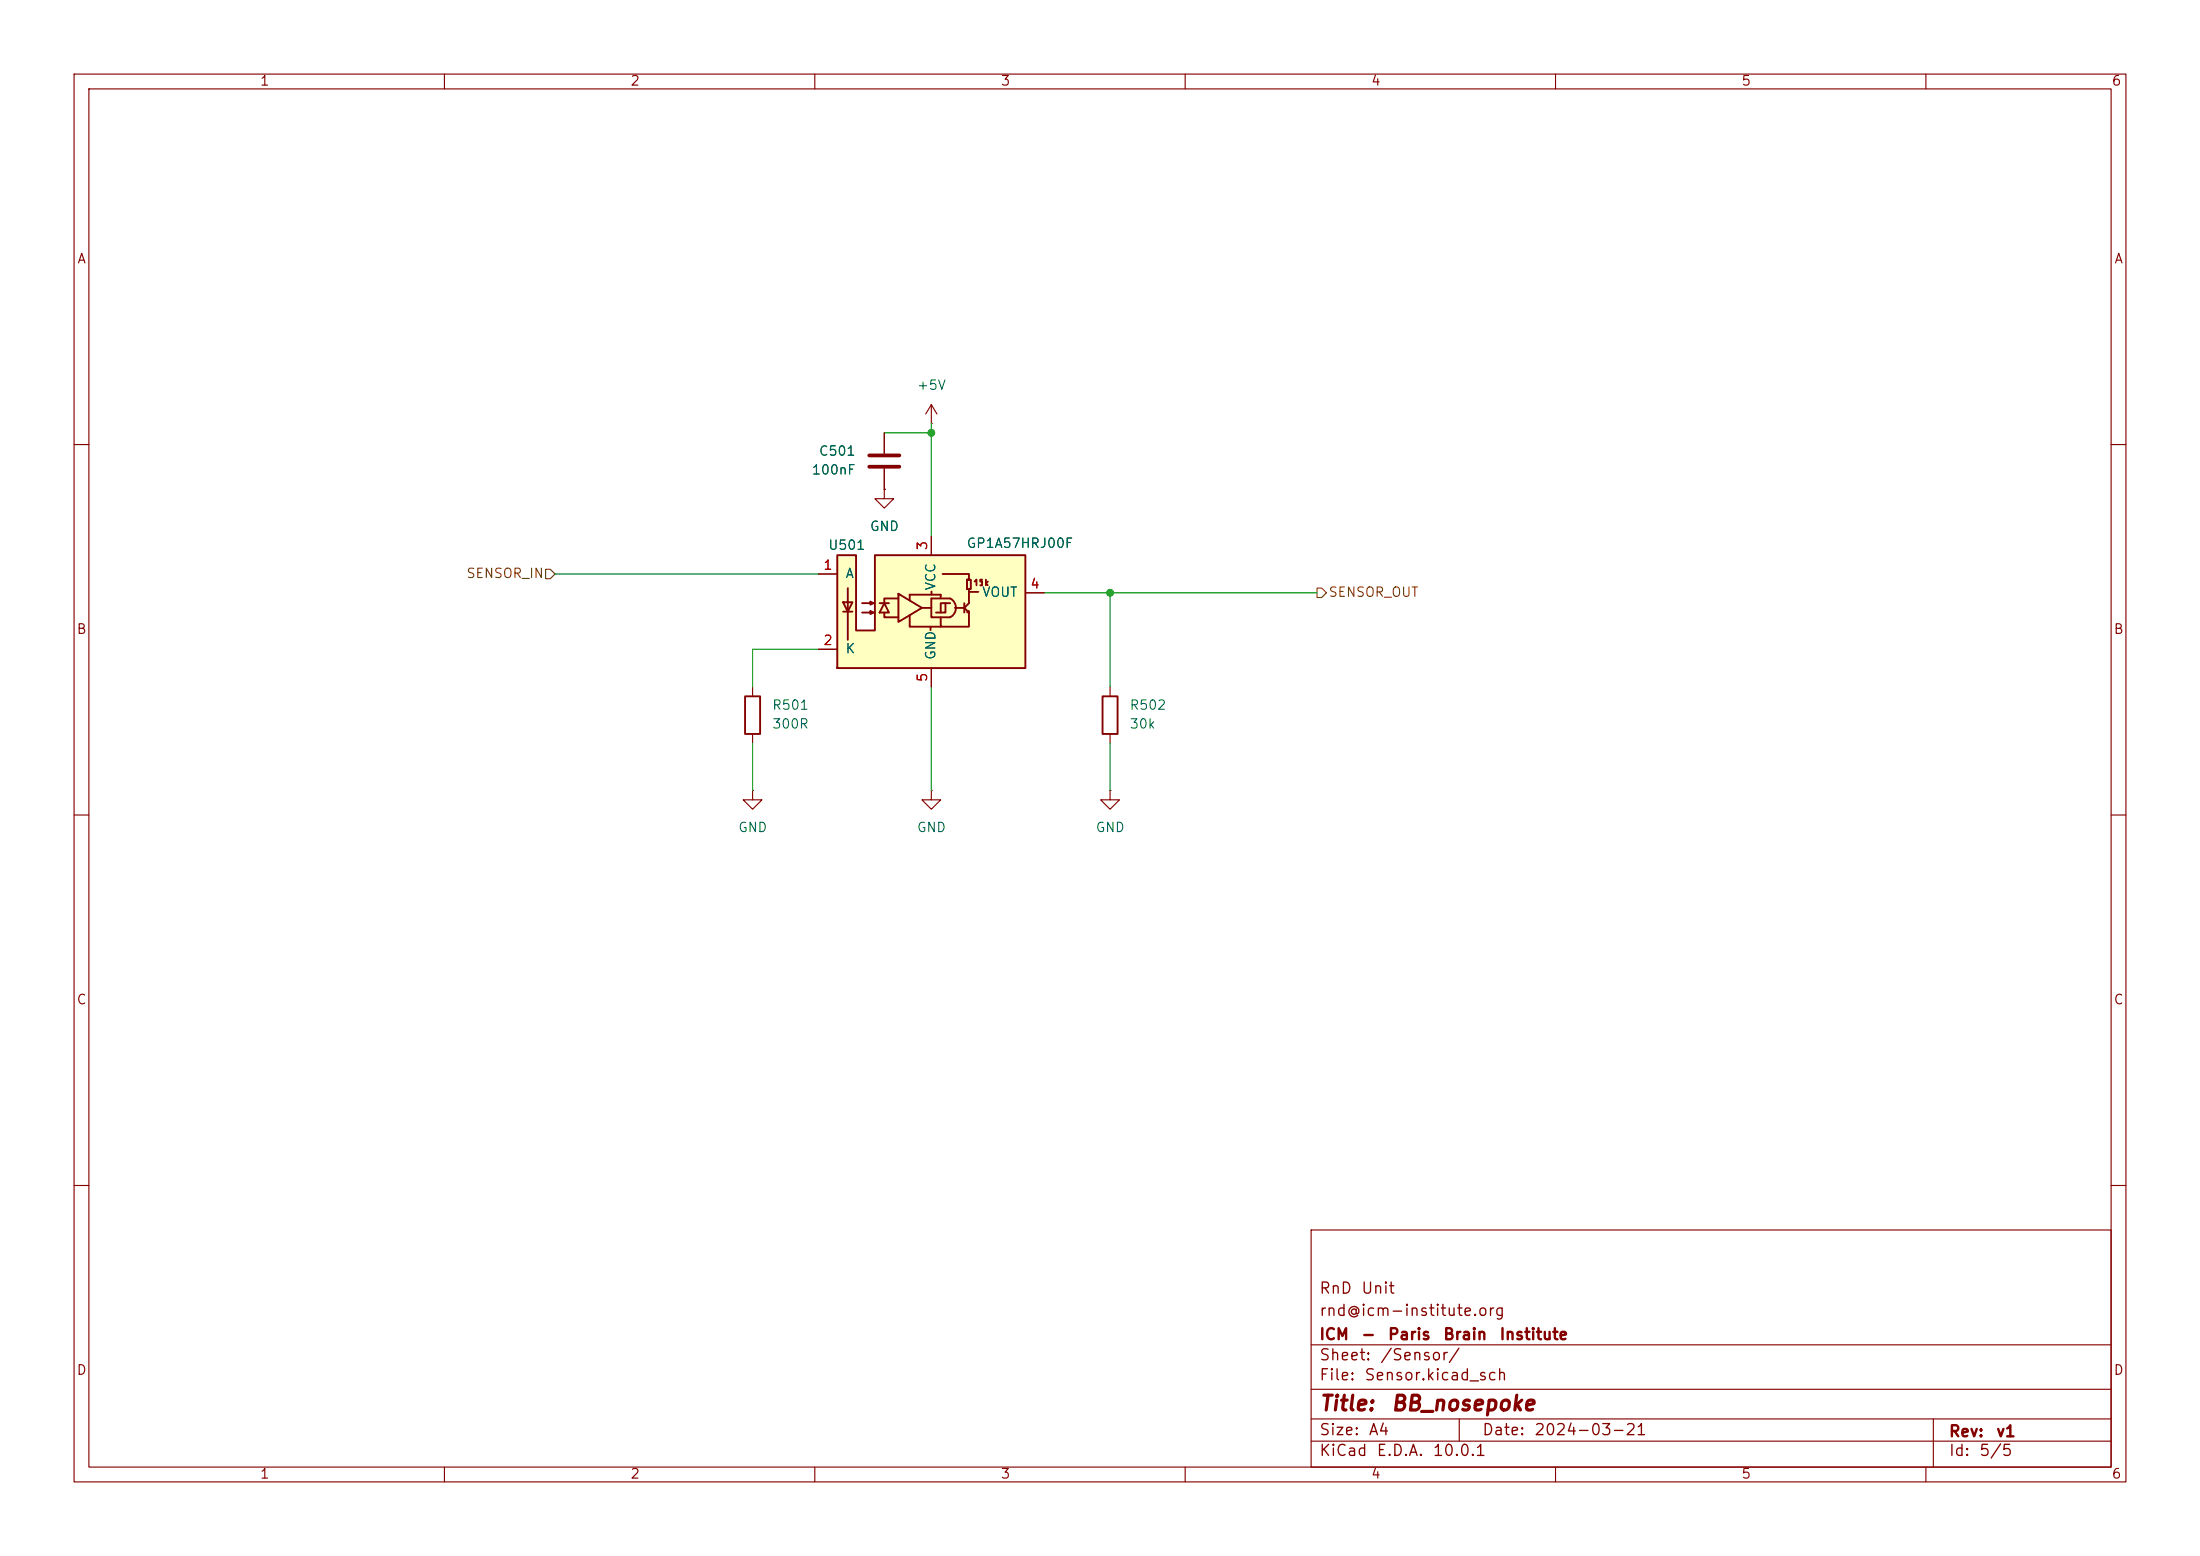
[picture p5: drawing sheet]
<svg xmlns="http://www.w3.org/2000/svg" width="297mm" height="210mm" viewBox="0 0 297 210" stroke-linecap="round" stroke-linejoin="round" font-family="sans-serif">
<g fill="none" stroke="#840000" stroke-width=".15">
<path d="M10 10h277v190h-277zM12 12h273v186h-273zM60 10v2M110 10v2M160 10v2M210 10v2M260 10v2M125.7 57.2h.1M125.7 54.6l-.7 1.3M125.7 54.6l.8 1.3M125.7 54.6v2.6M10 60h2"/>
<path d="M119.4 66v1.3h1.2l-1.2 1.3-1.3-1.3h1.3M119.4 66h.1M285 60h2M10 110h2M285 110h2M10 160h2M177 166h108v32h-108zM285 160h2M60 198v2M110 198v2M160 198v2M177 194.5h108"/>
<path d="M177 191.5h108M177 187.5h108M177 181.5h108M197 191.5v3M210 198v2M260 198v2M261 191.5v6.5"/>
</g>
<path d="M113 74.9h2.6v10.2h2.5v-10.2h20.3v15.3h-25.4z" fill="#ffffc2"/>
<g fill="none" stroke="#840000" stroke-width=".25">
<path d="M113 74.9h2.6v10.2h2.5v-10.2h20.3v15.3h-25.4zM114.5 79.4v7M125.8 79.8v.4M127.3 77.5h3.5v.7h-.2v1.3h.2h-.2v-1.3h.5v1.3h-.3v.5M131.6 78.5l.2-.3v.8M132.1 79.9h-1.3v1.5l-.6 .6M132.6 78.2h-.3v.3h.3v.5h-.3M133.1 78.2v.8M133.3 78.5l-.2 .2 .2 .3M100.6 94h2v5.1h-2zM113.8 81.3h1.3l-.6 1.3zM113.8 82.6h1.3"/>
<path d="M116.4 81.4h1.5l-.4-.2v.4l.4-.2M116.4 82.7h1.5l-.4-.2v.4l.4-.2M118.7 81.4h1.3M119.4 81.4l.6 1.3h-1.3zM119.4 82.7v.6h1.9M121.3 80.8h-1.9v.6M121.3 80.1l3.2 1.9-3.2 1.9zM122.8 83.1v1.5h4.2M124.5 82h1.2M125.6 84.6v.5M125.7 80.8h2.6a1.42 1.42 0 0 1 .8 1.2 1.42 1.42 0 0 1-.8 1.3h-2.6zM127 80.6v-.3h-4.2v.7"/>
<path d="M127.6 81.4h-.6v1.3M128.3 81.4h-.7v1.3h-1.2M128.9 82h1.3M130.2 81.4v1.3M130.2 82l.6 .7M130.8 82.4v.3l-.2-.1zM130.8 82.7v1.9h-3.8v-1.3M148.8 94h2.1v5.1h-2.1z"/>
</g>
<g fill="none" stroke="#840000" stroke-width=".15">
<path d="M119.4 58.4v2.8M110.5 77.5h2.5M119.4 66h.1M119.4 63.2v2.8M125.7 72.4v2.5M101.6 92.7v1.3M101.6 99.1v1.2M110.5 87.6h2.5M125.7 90.2v2.5M138.4 80h2.6M149.9 92.7v1.3M149.9 99.1v1.2"/>
<path d="M101.6 106.7v1.3h1.3l-1.3 1.2-1.3-1.2h1.3M101.6 106.7h.1M125.7 106.7v1.3h1.3l-1.3 1.2-1.2-1.2h1.2M125.7 106.7h.1M149.9 106.7v1.3h1.2l-1.2 1.2-1.3-1.2h1.3M149.9 106.7h.1"/>
</g>
<path d="M117.3 63h4.1M117.3 61.5h4.1" fill="none" stroke="#840000" stroke-width=".51"/>
<path d="M73.7 76.8h.6l.6 .7-.6 .6h-.6zM177.8 79.4h.6l.7 .6-.7 .6h-.6z" fill="none" stroke="#725600" stroke-width=".15"/>
<path d="M119.4 58.4h6.3M125.7 57.2v15.2M74.9 77.5h35.6M110.5 87.6h-8.9v5.1M125.7 92.7v14M141 80h36.8M149.9 80v12.7M101.6 100.3v6.4M149.9 100.3v6.4" fill="none" stroke="#009600" stroke-width=".15"/>
<g fill="#009600" stroke="#009600" stroke-width=".14">
<circle cx="125.7" cy="58.4" r=".46"/>
<circle cx="149.9" cy="80" r=".46"/>
</g>
<g font-size="2" fill="#840000">
<text x="178" y="190.9">Title:</text>
<text x="187.7" y="190.9">BB_nosepoke</text>
</g>
<g font-size="1.5" fill="#840000">
<text x="178" y="178">rnd@icm-institute.org</text>
<text x="178" y="175">RnD</text>
<text x="183.7" y="175">Unit</text>
<text x="178" y="184">Sheet:</text>
<text x="178" y="181.2">ICM</text>
<text x="183.7" y="181.2">-</text>
<text x="186.2" y="184">/Sensor/</text>
<text x="187.3" y="181.2">Paris</text>
<text x="194.7" y="181.2">Brain</text>
<text x="202.3" y="181.2">Institute</text>
<text x="178" y="186.7">File:</text>
<text x="184.1" y="186.7">Sensor.kicad_sch</text>
<text x="178" y="196.9">KiCad</text>
<text x="178" y="194.1">Size:</text>
<text x="184.7" y="194.1">A4</text>
<text x="185.7" y="196.9">E.D.A.</text>
<text x="193.3" y="196.9">10.0.1</text>
<text x="200" y="194.1">Date:</text>
<text x="207" y="194.1">2024-03-21</text>
<text x="263" y="194.3">Rev:</text>
<text x="263" y="196.9">Id:</text>
<text x="267.1" y="196.9">5/5</text>
<text x="269.4" y="194.3">v1</text>
</g>
<g font-size="1.3" fill="#840000">
<text x="35" y="11.9">1</text>
<text x="85" y="11.9">2</text>
<text x="135" y="11.9">3</text>
<text x="185" y="11.9">4</text>
<text x="235" y="11.9">5</text>
<text x="285" y="11.9">6</text>
<text x="10.3" y="35.9">A</text>
<text x="285.3" y="35.9">A</text>
<text x="10.3" y="85.9">B</text>
<text x="285.3" y="85.9">B</text>
<text x="10.3" y="135.9">C</text>
<text x="285.3" y="135.9">C</text>
<text x="10.3" y="185.9">D</text>
<text x="285.3" y="185.9">D</text>
<text x="35" y="199.9">1</text>
<text x="85" y="199.9">2</text>
<text x="135" y="199.9">3</text>
<text x="185" y="199.9">4</text>
<text x="235" y="199.9">5</text>
<text x="285" y="199.9">6</text>
</g>
<g font-size="1.3" fill="#006464">
<text x="123.7" y="52.9">+5V</text>
<text x="109.5" y="64.4">100nF</text>
<text x="110.5" y="61.8">C501</text>
<text x="117.3" y="72">GND</text>
<text x="111.7" y="74.5">U501</text>
<text x="130.4" y="74.3">GP1A57HRJ00F</text>
<text x="114" y="78.3">A</text>
<text x="126.6" y="79.8" transform="rotate(-90 126.6 79.8)">VCC</text>
<text x="132.5" y="80.9">VOUT</text>
<text x="114" y="88.5">K</text>
<text x="126.6" y="89.2" transform="rotate(-90 126.6 89.2)">GND</text>
<text x="104.1" y="96.1">R501</text>
<text x="104.1" y="98.7">300R</text>
<text x="152.4" y="96.1">R502</text>
<text x="152.4" y="98.7">30k</text>
<text x="99.6" y="112.6">GND</text>
<text x="123.7" y="112.6">GND</text>
<text x="147.8" y="112.6">GND</text>
</g>
<g font-size="1.3" fill="#a90000">
<text x="111.1" y="77.2">1</text>
<text x="125.5" y="74.4" transform="rotate(-90 125.5 74.4)">3</text>
<text x="139" y="79.8">4</text>
<text x="111.1" y="87.4">2</text>
<text x="125.5" y="92.1" transform="rotate(-90 125.5 92.1)">5</text>
</g>
<g font-size="1.3" fill="#725600">
<text x="62.9" y="78.3">SENSOR_IN</text>
<text x="179.3" y="80.9">SENSOR_OUT</text>
</g>
</svg>
